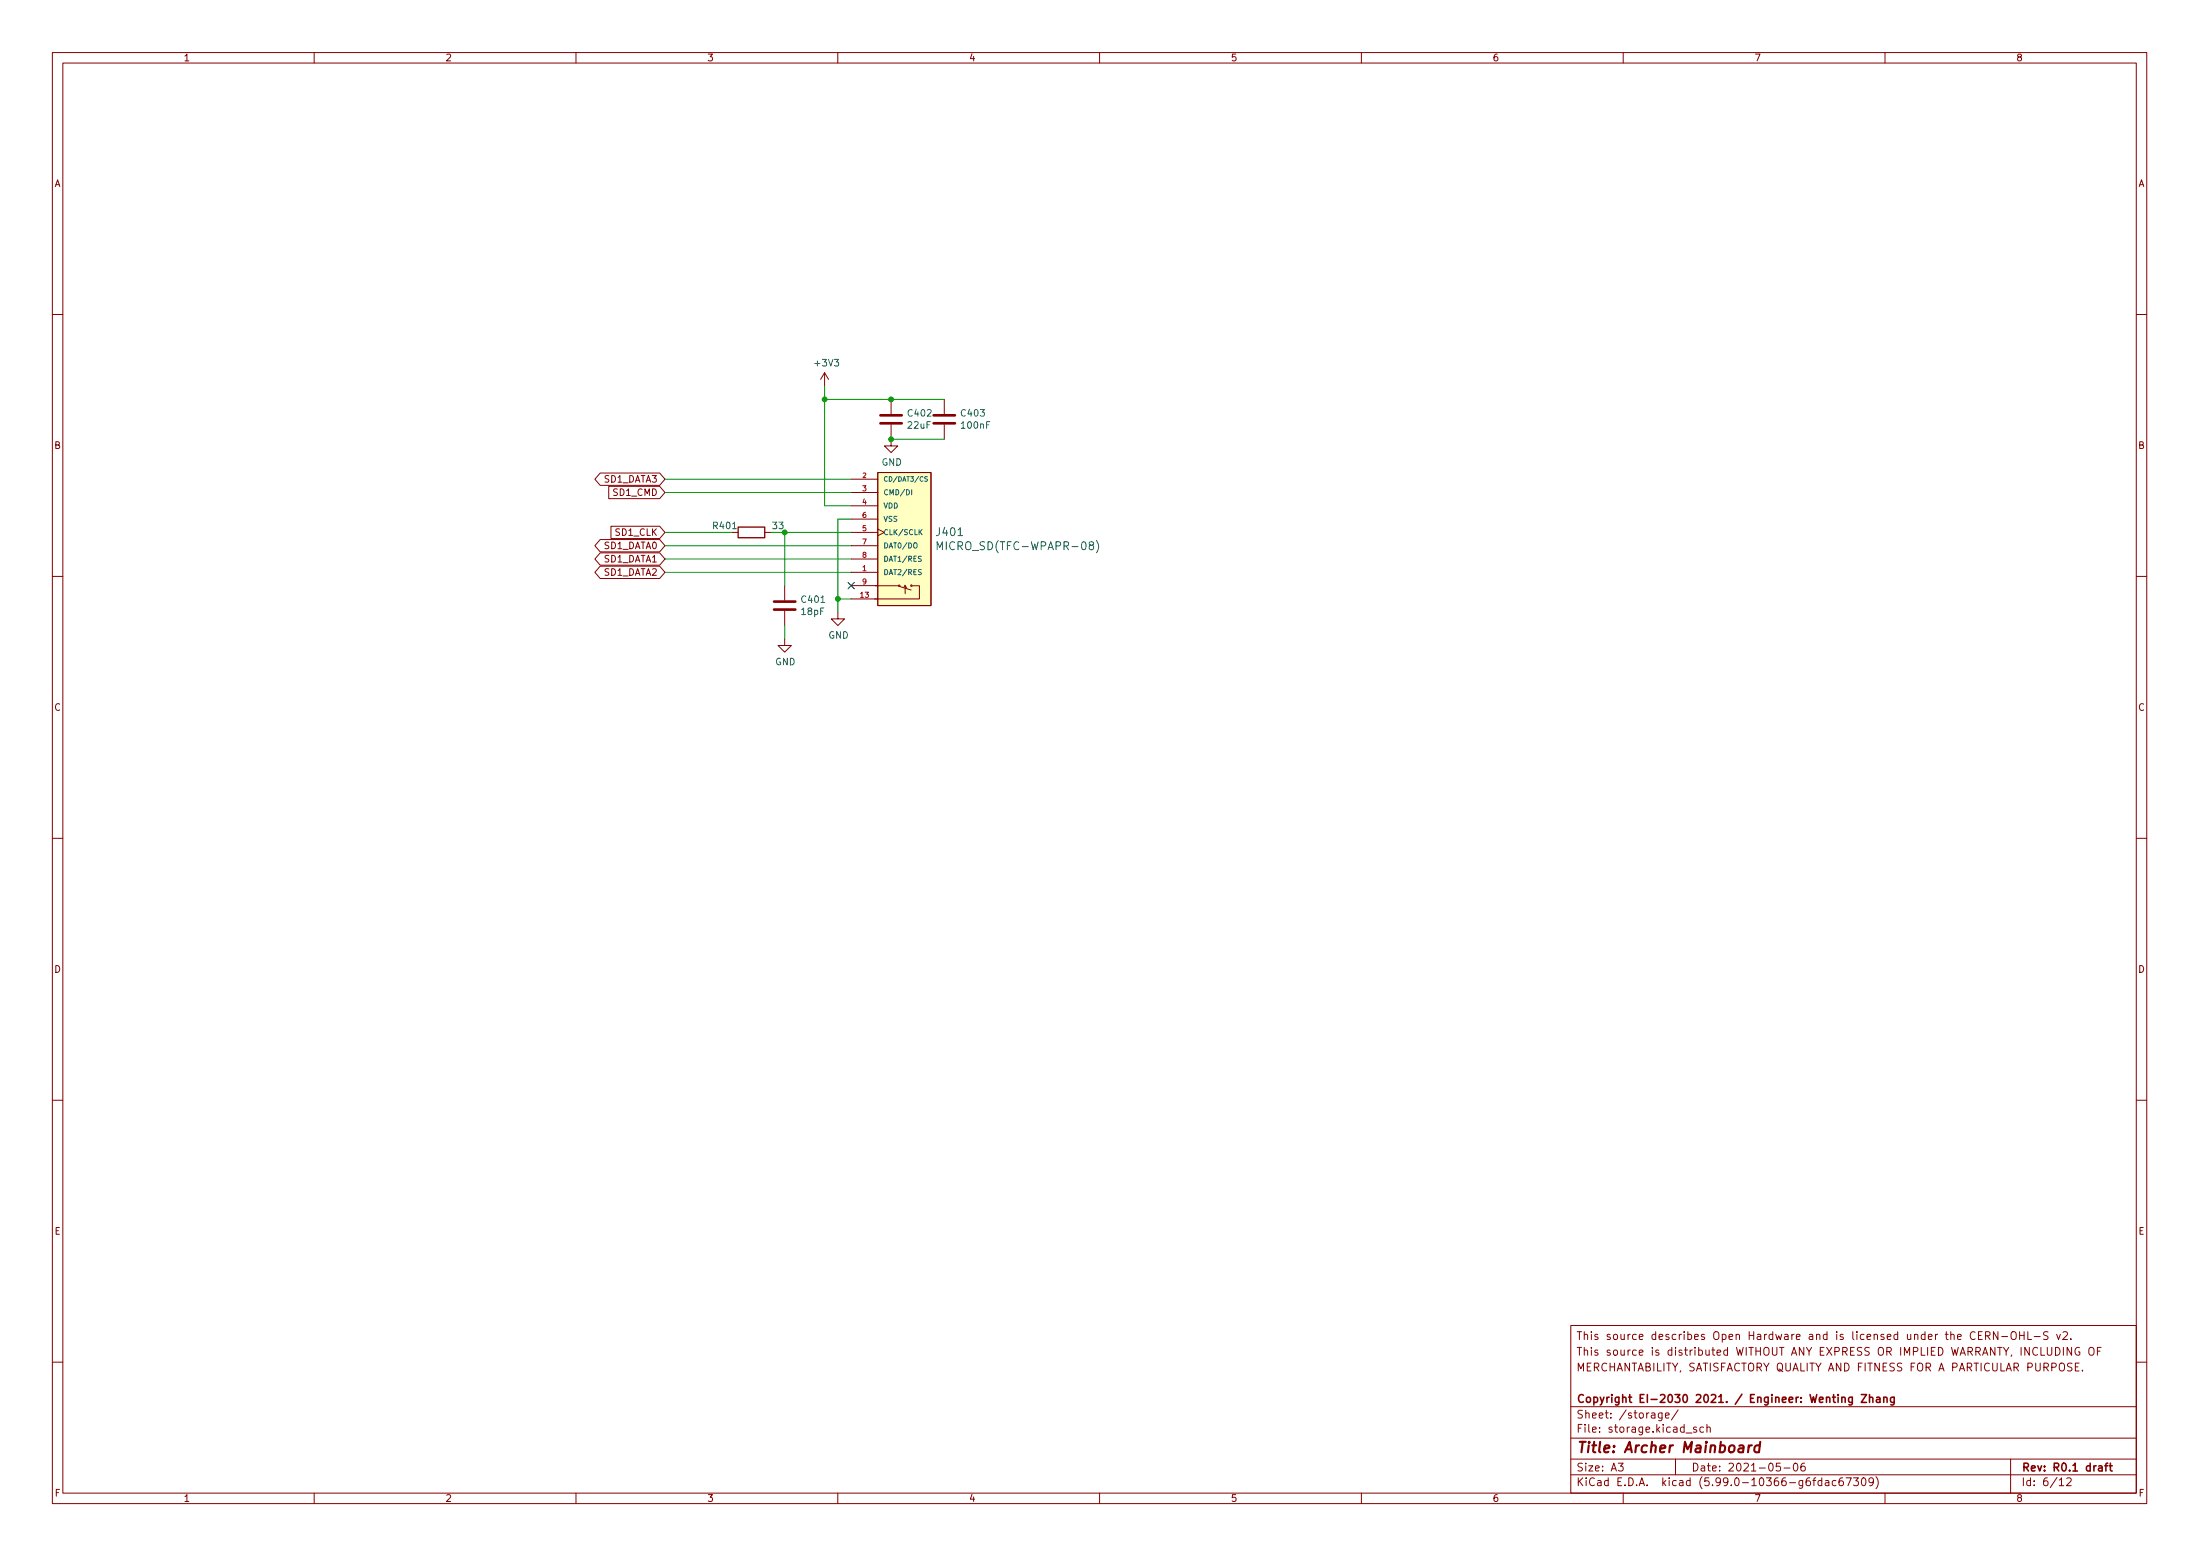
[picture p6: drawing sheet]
<svg xmlns="http://www.w3.org/2000/svg" width="420mm" height="297mm" viewBox="0 0 420 297" stroke-linecap="round" stroke-linejoin="round" font-family="sans-serif">
<g fill="none" stroke="#840000" stroke-width=".19">
<path d="M10 10h400v277h-400zM12 12h396v273h-396zM60 10v2M110 10v2M160 10v2M210 10v2M260 10v2M310 10v2M360 10v2M10 60h2M157.5 71.2l-.8 1.2M157.5 71.2v2.5"/>
<path d="M157.5 71.2l.7 1.2M170.2 76.2v2.8M180.3 76.2v2.8M408 60h2M114.6 90.3h11.4l1 1.2-1 1.2h-11.4l-1-1.2zM116.3 92.8h9.7l1 1.2-1 1.2h-9.7zM162.6 91.5h5M162.6 94h5M162.6 96.6h5M162.6 99.1h5M167.6 90.2h10.2v25.4h-10.2zM170.2 81.1v4h1.2l-1.2 1.3-1.3-1.3h1.3"/>
<path d="M180.3 81.1v2.8M10 110h2M114.6 108.1h11.4l1 1.2-1 1.1h-11.4l-1-1.1zM114.6 105.5h11.4l1 1.2-1 1.2h-11.4l-1-1.2zM114.6 103h11.4l1 1.2-1 1.2h-11.4l-1-1.2zM116.7 100.5h9.3l1 1.1-1 1.2h-9.3zM139.7 101.6h1.3M146 101.6h1.3M149.9 111.8v2.8M149.9 116.6v2.8M160 116.9v1.2h1.3l-1.3 1.3-1.3-1.3h1.3M162.6 111.8h8.9"/>
<path d="M162.6 109.3h5M162.6 114.3h5M162.6 101.6h5M162.6 104.2h5M162.6 106.7h5M167.6 101l1.3 .6-1.3 .7M171.9 112l2.1 .6M172.8 111.8l-.2 .3M172.8 111.7l.3 .5M172.9 111.9v1.4M174.3 111.8h1.3v2.5h-8.6M408 110h2"/>
<path d="M149.9 122v1.2h1.2l-1.2 1.3-1.3-1.3h1.3M10 160h2M408 160h2M10 210h2M408 210h2M300 253h108v32h-108zM377.9 254.9h.5M378.6 254.2h-.7v1.5h.7M379.2 255l.7-.1 .2-.2-.1-.3-.2-.2h-.6v1.5M379.6 255l.5 .7M381.6 254.2v1.5l-.9-1.5v1.5M382.3 255.1h1.1"/>
<path d="M384.3 254.3a.5 .5 0 0 1 .5 0 .5 .5 0 0 1 .3 .4v.5a.5 .5 0 0 1-.5 .5 .5 .5 0 0 1-.5-.5v-.5zM385.7 254.9h.9M385.7 254.2v1.5M386.6 254.2v1.5M387.3 254.2v1.5h.7M388.5 255.1h1.1M391 257.2v1.2l.3 .3h.3l.3-.3v-1.2M391.1 254.3l-.5-.1-.3 .2v.4l.7 .3 .1 .3-.2 .3-.6-.1M392.6 257.2a.76 .76 0 0 1 .8 .8 .76 .76 0 0 1-.8 .7zM392.8 254.7l.3 1 .4-1M394 254.4l.6-.2 .2 .2 .1 .2-1 1.1h1M394.1 257.2v1.5"/>
<path d="M395.5 255.6v.1M395.6 257.2v1.5l-.8-1.5v1.5M397.1 257.3a.7 .7 0 0 0-.8 .7 .7 .7 0 0 0 .8 .6l.1-.5h-.3M399.1 257.3a.5 .5 0 0 1 .6 0 .5 .5 0 0 1 .2 .4v.5a.5 .5 0 0 1-.5 .5 .5 .5 0 0 1-.5-.5v-.5zM400.6 257.9h.5M401.3 257.2h-.7v1.5M10 260h2M300 278.5h108M300 274.5h108M300 268.5h108M309.1 279.3h.9l-.5 .6 .4 .1v.7l-.2 .1-.6-.1M317.4 269.7v1.2l-.3 .3-.3-.1"/>
<path d="M317.4 269.8l-.4-.1-.3 .3 .1 .6h.6M318.1 270.2l.7-.1-.1-.3-.4-.1-.2 .2v.7h.6M320 278.5v3M320.5 269.1l-1.3 2M322 273.6h1.1M324 272.5l-.4-.1-.2 .2 .1 .2 .5 .2v.3h-.6M325.4 272.5l-.5-.1-.3 .3 .2 .6h.6M326 272.6l.2-.2 .4 .1v.9M326 271.9v1.5M340 279.3h-.7l-.1 .7 .2-.1 .5 .1 .2 .2-.1 .5-.2 .1-.6-.1M342.7 279.4l.2-.1a.8 .8 0 0 1 .5 .8 .8 .8 0 0 1-.5 .7 1 1 0 0 1-.2-1.4zM344.6 279.3a.6 .6 0 0 0-.7 .7v.5l.2 .2 .4 .1 .2-.1 .1-.5-.2-.2-.4-.1-.3 .3"/>
<path d="M384 278.5v6.5M395.7 260.3l-.6-.1-.2 .2v.4l.7 .3 .1 .3-.3 .3-.5-.1M396.4 260.9h.5M397.1 260.2h-.7v1.5h.7M397.7 261.6v.1M408 260h2M60 285v2M110 285v2M160 285v2M210 285v2M260 285v2M300 281.5h108"/>
<path d="M310 285v2M340.7 280.2h1.2M347.9 282.7l-.4-.1-.3 .3 .2 .6h.5M347.9 282.1v1.5M348.6 282.7h.6l.1 .9M349.3 283h-.5a.29 .29 0 0 0-.2 .3 .29 .29 0 0 0 .2 .3l.5-.1M350.6 282.7l-.4-.1-.3 .3 .2 .6h.5M351.9 282.1a.59 .59 0 0 0-.7 .7v.5l.2 .2 .4 .1 .2-.1 .1-.5-.2-.2-.4-.1-.3 .3M352.6 282.1h1l-.7 1.5M354 282.1h.9l-.5 .6 .5 .1v.7l-.3 .1-.6-.1M355.6 282.3l.3-.2a.8 .8 0 0 1 .5 .8 .8 .8 0 0 1-.5 .7l-.3-.1-.1-.5zM357.8 282.8l-.3 .2h-.3l-.3-.2 .2-.6 .4-.1 .2 .2a.99 .99 0 0 1-.3 1.3h-.3"/>
<path d="M358.3 281.9a1.72 1.72 0 0 1 0 2.3M360 285v2M393.3 282.5l.4-.4v1.5M393.3 283.6h.8M394.7 282.3l.6-.2 .2 .2 .1 .2-1 1.1h1"/>
<circle cx="171.7" cy="111.8" r=".15"/>
<circle cx="174.1" cy="111.8" r=".15"/>
</g>
<g fill="none" stroke="#840000" stroke-width=".3">
<path d="M351.8 266.9l.2-.2 .3 .1 .1 .9M353.8 266.7v1.2l-.3 .3-.4-.1M353.8 266.8l-.5-.1-.3 .3 .2 .6h.6M355.5 266.2h1l-1 1.5h1M357 266.9l.3-.2 .3 .1 .1 .9M357 266.2v1.5M358.4 266.8h.6v.9M359 267.1h-.5a.29 .29 0 0 0-.2 .3 .29 .29 0 0 0 .2 .3l.5-.1M359.8 266.9l.2-.2 .3 .1 .1 .9M359.8 266.7v1M361.8 266.7v1.2l-.3 .3-.4-.1M361.8 266.8l-.5-.1-.3 .3 .2 .6h.6"/>
<path d="M400.8 279.9h.6l.1 .9M402 279.8h.5M402.5 279.3l-.3 .2v1.3M402.8 279.8h.6M403 279.3v1.3l.4 .2M401.5 280.2h-.5a.29 .29 0 0 0-.3 .3 .29 .29 0 0 0 .3 .3l.5-.1"/>
</g>
<path d="M334 275.9l-.2 1.3M334.6 275.9l-.4 .1-.2 .3M336.1 276a.66 .66 0 0 0-1 .3l-.1 .6 .2 .2h.7M336.2 275.2l-.3 2" fill="none" stroke="#840000" stroke-width=".4"/>
<path d="M168.1 79.3h4.1M178.3 79.3h4.1M168.1 80.8h4.1M178.3 80.8h4.1M147.8 116.4h4.1M147.8 114.8h4.1" fill="none" stroke="#840000" stroke-width=".51"/>
<path d="M167.6 90.2h10.2v25.4h-10.2z" fill="#ffffc2" stroke="#ffffc2" stroke-width=".19"/>
<path d="M174.1 93.5v1M177.1 91l-.5 .1a.37 .37 0 0 0 .5 .4l-.1 .3h-.4M174.5 103.8l.2-.2 .4 .2v.5l-.1 .3h-.3l-.2-.1zM175.7 101.5l.4 .6M175.9 108.8h-.5a.41 .41 0 0 0 .5 .5v.4h-.5M175.9 106.2l-.5 .1a.41 .41 0 0 0 .5 .5v.3h-.5M176.1 101.1l-.6 .6M179 104.9v-1.5l.5 1.1 .5-1.1v1.5M209.4 103.2a1.75 1.75 0 0 1 0 2.3" fill="none" stroke="#006464" stroke-width=".19"/>
<path d="M141 100.6h5v2.1h-5z" fill="none" stroke="#840000" stroke-width=".25"/>
<g fill="none" stroke="#009600" stroke-width=".19">
<path d="M157.5 73.7v22.9h5.1M157.5 76.2h22.8M127 94h35.6M127 91.5h35.6M162.6 99.1h-2.6v17.8M170.2 83.9h10.1M127 101.6h12.7M127 109.3h35.6M127 106.7h35.6M127 104.2h35.6M149.9 119.4v2.6M160 114.3h2.6"/>
<path d="M162.6 101.6h-12.7v10.2"/>
</g>
<path d="M162 111.2l1.2 1.2M163.2 111.2l-1.2 1.2" fill="none" stroke="#000084" stroke-width=".19"/>
<g fill="#009600" stroke="#009600" stroke-width=".19">
<circle cx="149.9" cy="101.6" r=".46"/>
<circle cx="160" cy="114.3" r=".46"/>
<circle cx="170.2" cy="76.2" r=".46"/>
<circle cx="170.2" cy="83.9" r=".46"/>
<circle cx="157.5" cy="76.2" r=".46"/>
</g>
<text font-size="2.8" fill="#840000" x="301" y="277.3">Title: Archer Mainboard</text>
<g font-size="2.1" fill="#006464">
<text x="179" y="102.3">J401</text>
<text x="180.2" y="105">MICRO_SD(TFC-WPAPR-08)</text>
</g>
<g font-size="2.1" fill="#840000">
<text x="301" y="255.8">This source describes Open Hardware and is licensed under the CERN-OHL-S v2.</text>
<text x="301" y="261.8">MERCHANTABILITY, SATISFACTORY QUALITY AND FITNESS FOR A PARTICULAR PURPOSE.</text>
<text x="301" y="258.8">This source is distributed WITHOUT ANY EXPRESS OR IMPLIED WARRANTY, INCLUDING OF</text>
<text x="301" y="267.8">Copyright EI-2030 2021. / Engineer: Wenting Zhang</text>
<text x="301" y="273.5">File: storage.kicad_sch</text>
<text x="301" y="270.8">Sheet: /storage/</text>
<text x="301" y="280.9">Size: A3</text>
<text x="323" y="280.9">Date: 2021-05-06</text>
<text x="386" y="280.9">Rev: R0.1 draft</text>
<text x="301" y="283.7">KiCad E.D.A. kicad (5.99.0-10366-g6fdac67309)</text>
<text x="386" y="283.7">Id: 6/12</text>
</g>
<g font-size="1.8" fill="#840000">
<text x="35" y="11.7">1</text>
<text x="85" y="11.7">2</text>
<text x="135" y="11.7">3</text>
<text x="185" y="11.7">4</text>
<text x="235" y="11.7">5</text>
<text x="285" y="11.7">6</text>
<text x="335" y="11.7">7</text>
<text x="385" y="11.7">8</text>
<text x="10.3" y="35.7">A</text>
<text x="408.3" y="35.7">A</text>
<text x="10.3" y="85.7">B</text>
<text x="408.3" y="85.7">B</text>
<text x="115.3" y="92.1">SD1_DATA3</text>
<text x="117.2" y="94.7">SD1_CMD</text>
<text x="115.3" y="107.4">SD1_DATA1</text>
<text x="115.3" y="104.8">SD1_DATA0</text>
<text x="117.6" y="102.3">SD1_CLK</text>
<text x="115.3" y="109.9">SD1_DATA2</text>
<text x="10.3" y="135.7">C</text>
<text x="408.3" y="135.7">C</text>
<text x="10.3" y="185.7">D</text>
<text x="408.3" y="185.7">D</text>
<text x="10.4" y="235.7">E</text>
<text x="408.4" y="235.7">E</text>
<text x="10.4" y="285.7">F</text>
<text x="35" y="286.7">1</text>
<text x="85" y="286.7">2</text>
<text x="135" y="286.7">3</text>
<text x="185" y="286.7">4</text>
<text x="235" y="286.7">5</text>
<text x="285" y="286.7">6</text>
<text x="335" y="286.7">7</text>
<text x="385" y="286.7">8</text>
<text x="408.4" y="285.7">F</text>
</g>
<g font-size="1.8" fill="#006464">
<text x="155.8" y="69.9">+3V3</text>
<text x="173.4" y="81.8">22uF</text>
<text x="173.5" y="79.5">C402</text>
<text x="183.7" y="79.5">C403</text>
<text x="183.7" y="81.8">100nF</text>
<text x="168.3" y="88.9">GND</text>
<text x="136.3" y="101">R401</text>
<text x="153.1" y="117.4">18pF</text>
<text x="153.2" y="115.1">C401</text>
<text x="158.2" y="121.9">GND</text>
<text x="148" y="127">GND</text>
</g>
<text font-size="1.8" fill="#009600" x="147.6" y="101">33</text>
<g font-size="1.4" fill="#a90000">
<text x="164.7" y="93.8">3</text>
<text x="164.7" y="96.3">4</text>
<text x="164.7" y="101.4">5</text>
<text x="164.7" y="98.8">6</text>
<text x="164.7" y="103.9">7</text>
<text x="164.7" y="106.5">8</text>
<text x="164.7" y="109">1</text>
<text x="164.7" y="111.5">9</text>
<text x="164.3" y="114.1">13</text>
</g>
<g font-size="1.4" fill="#006464">
<text x="168.7" y="94.5">CMD/DI</text>
<text x="168.7" y="97.1">VDD</text>
<text x="168.7" y="99.6">VSS</text>
<text x="168.7" y="102.1">CLK/SCLK</text>
<text x="168.7" y="104.7">DAT0/DO</text>
<text x="168.7" y="107.2">DAT1/RES</text>
<text x="168.7" y="109.8">DAT2/RES</text>
</g>
<text font-size="1.2" fill="#a90000" x="164.8" y="91.2">2</text>
<text font-size="1.2" fill="#006464" x="168.7" y="91.9">CD/DAT3/CS</text>
</svg>
